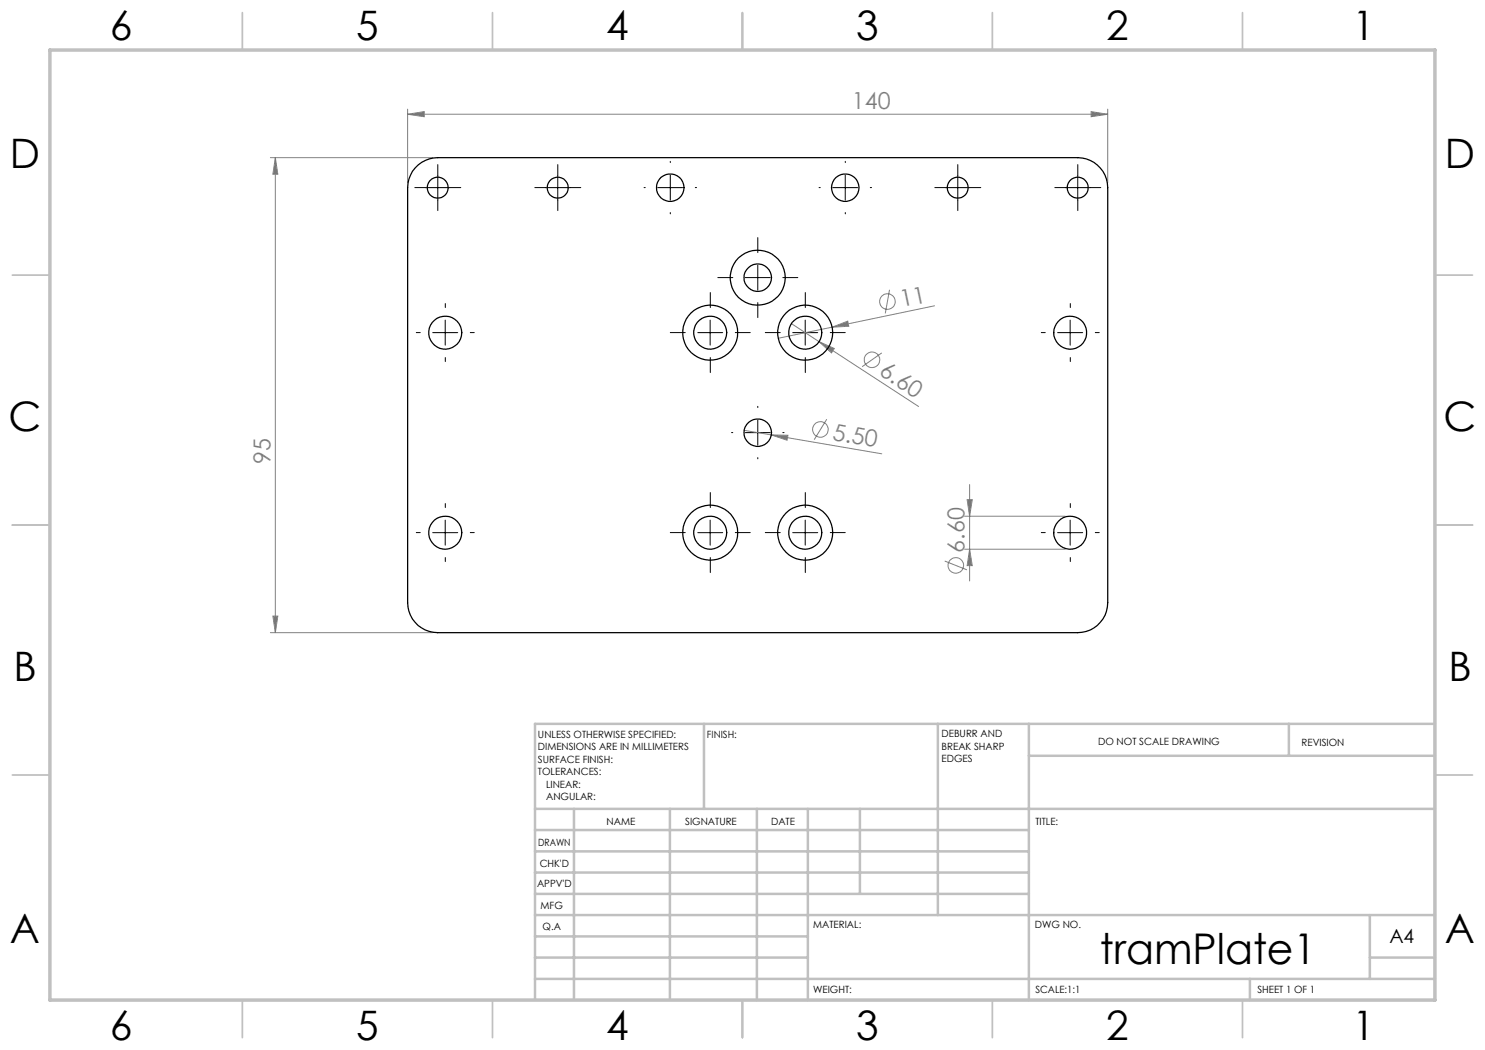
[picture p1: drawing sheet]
<svg xmlns="http://www.w3.org/2000/svg" width="297mm" height="210mm" viewBox="0 0 297 210" stroke-linecap="round" stroke-linejoin="round" font-family="sans-serif">
<g fill="none" stroke="#808080" stroke-width=".2">
<path d="M54.1 31.5h32.4M55.1 31.5l.5 3.3h-1zM55.1 31.5v95M81.5 22.9l3.3-.6v1zM81.5 21.8v14.7M81.5 22.9h140M218.2 22.3l3.3 .6-3.3 .4zM221.5 21.8v14.7M177.9 58l-.8 4.7M158.3 64.7l5.5 3.6M163.8 68.3l3.1 1.4-.6 .9zM163.8 68.3l19.9 13"/>
<path d="M166.4 65.4l3.1-1.2 .3 1.1zM166.4 65.4l-10.8 2.3M176.4 70.6l-4 2.7M186.9 61.2l-20.5 4.2M148.8 86.1l5.5 .9M154.3 87l3.3 .1-.2 .9zM154.3 87l22.1 3.8M165.3 83.8l-2.5 4.1M193.4 99.9h1.1l-.6 3.3zM193.9 96.9v19.3M188.9 112.2l4.5 1.8M192.9 103.2h20.1"/>
<path d="M192.9 109.8h20.1M193.9 109.8l.6 3.3h-1.1zM54.1 126.5h32.4M54.6 123.2h1l-.5 3.3z"/>
<circle cx="174.4" cy="72" r="1.56"/>
<circle cx="177.5" cy="60.3" r="1.56"/>
<circle cx="164.1" cy="85.9" r="1.57"/>
<circle cx="191.2" cy="113.1" r="1.55"/>
</g>
<g fill="none" stroke="#000" stroke-width=".2" stroke-dasharray="15.2 1.3 1.3 1.3">
<path d="M85.1 37.5h-2.1M87.6 35v-2.1M90.1 37.5h2.1M109.1 37.5h-2.1M111.6 35v-2.1M114.1 37.5h2.1M129.1 37.5h-.3M134.1 32.5v-.2M139.1 37.5h.2M164.1 37.5h-.3M169.1 32.5v-.2M174.1 37.5h.2"/>
<path d="M189.1 37.5h-2.1M191.6 35v-2.1M194.1 37.5h2.1M213.1 37.5h-2.1M215.6 35v-2.1M218.1 37.5h2.1M87.6 40v2.1M111.6 40v2.1M134.1 42.5v.3M146.6 55.5h-3M151.6 50.5v-3M156.6 55.5h3"/>
<path d="M169.1 42.5v.3M191.6 40v2.1M215.6 40v2.1M84.1 66.5h-.8M89.1 61.5v-.8M89.1 71.5v.8M94.1 66.5h.8M137.1 66.5h-3M142.1 61.5v-3M142.1 71.5v3M147.1 66.5h3M151.6 60.5v3"/>
<path d="M156.1 66.5h-3M161.1 61.5v-3M161.1 71.5v3M166.1 66.5h3M209.1 66.5h-.8M214.1 61.5v-.8M214.1 71.5v.8M219.1 66.5h.8M146.6 86.5h-.3M151.6 81.5v-.2M151.6 91.5v.3M156.6 86.5h.2"/>
<path d="M84.1 106.5h-.8M89.1 101.5v-.8M89.1 111.5v.8M94.1 106.5h.8M137.1 106.5h-3M142.1 101.5v-3M142.1 111.5v3M147.1 106.5h3M156.1 106.5h-3M161.1 101.5v-3M161.1 111.5v3M166.1 106.5h3"/>
<path d="M209.1 106.5h-.8M214.1 101.5v-.8M214.1 111.5v.8M219.1 106.5h.8"/>
</g>
<g fill="none" stroke="#000" stroke-width=".2">
<path d="M85.1 37.5h4.9M87.6 35v5M109 37.5h5.1M111.5 35v5M131.6 37.5h4.9M134.1 35v5M166.5 37.5h5.1M169.1 35v5M189.1 37.5h4.9M191.6 35v5M213 37.5h5.1M215.5 35v5"/>
<path d="M149 55.5h5.1M151.6 53v5M86.5 66.5h5M89 64v5M139.6 66.5h4.9M142 64v5M158.5 66.5h5M161 64v5M211.5 66.5h5M214 64v5M149 86.5h5.1M151.6 84v5"/>
<path d="M86.5 106.5h5M89 104v5M139.6 106.5h4.9M142 104v5M158.5 106.5h5M161 104v5M211.5 106.5h5M214 104v5"/>
</g>
<g fill="none" stroke="#c0c0c0" stroke-width=".35">
<path d="M48.5 2.5v7.5M98.5 2.5v7.5M148.5 2.5v7.5M198.5 2.5v7.5M248.5 2.5v7.5M2.5 55h7.5M287 55h7.5M2.5 105h7.5M287 105h7.5M2.5 155h7.5M287 155h7.5M48.5 200v7.5"/>
<path d="M98.5 200v7.5M148.5 200v7.5M198.5 200v7.5M248.5 200v7.5"/>
</g>
<g fill="none" stroke="#c0c0c0" stroke-width=".5">
<path d="M140.8 144.8v17M187.6 144.8v38.2M205.8 144.8v55.2M205.8 151.2h81.2M257.8 144.8v6.4M287 144.8h-180v55.2M107 161.8h180M107 178.8h98.8M107 174.5h98.8M107 170.3h98.8M107 166h98.8M114.8 161.8v38.2"/>
<path d="M134 161.8v38.2M151.4 161.8v38.2M161.6 161.8v38.2M172 161.8v17M107 195.8h180M107 191.5h54.6M107 187.3h54.6M107 183h180M250 195.8v4.2M274 191.5h13M274 183v12.8"/>
</g>
<path d="M10 10h277v190h-277z" fill="none" stroke="#c0c0c0" stroke-width=".7"/>
<g fill="#808080">
<path d="M166.4 65.4l3.1-1.2 .3 1.1z"/>
<path d="M163.8 68.3l3.1 1.4-.6 .9z"/>
<path d="M154.3 87l3.3 .1-.2 .9z"/>
<path d="M81.5 22.9l3.3-.6v1zM218.2 22.3l3.3 .6-3.3 .4z"/>
<path d="M55.1 31.5l.5 3.3h-1zM54.6 123.2h1l-.5 3.3zM193.4 99.9h1.1l-.6 3.3zM193.9 109.8l.6 3.3h-1.1z"/>
</g>
<g fill="none" stroke="#000" stroke-width=".25">
<path d="M83.6 33a6.3 6.3 0 0 1 4-1.5h127.9a6 6 0 0 1 6 6v83a6 6 0 0 1-6 6h-127.9a6 6 0 0 1-6.1-6v-83a6.2 6.2 0 0 1 2.1-4.5z"/>
<circle cx="87.5" cy="37.5" r="2.09"/>
<circle cx="111.5" cy="37.5" r="2.09"/>
<circle cx="134.1" cy="37.5" r="2.75"/>
<circle cx="169.1" cy="37.5" r="2.75"/>
<circle cx="191.5" cy="37.5" r="2.1"/>
<circle cx="215.5" cy="37.5" r="2.11"/>
<circle cx="151.6" cy="55.5" r="5.5"/>
<circle cx="151.6" cy="55.5" r="2.75"/>
<circle cx="89" cy="66.5" r="3.3"/>
<circle cx="142" cy="66.5" r="5.5"/>
<circle cx="142" cy="66.5" r="3.3"/>
<circle cx="161" cy="66.5" r="5.5"/>
<circle cx="161.1" cy="66.5" r="3.3"/>
<circle cx="214" cy="66.5" r="3.3"/>
<circle cx="151.6" cy="86.5" r="2.75"/>
<circle cx="89" cy="106.5" r="3.3"/>
<circle cx="142" cy="106.5" r="5.5"/>
<circle cx="142" cy="106.5" r="3.3"/>
<circle cx="161" cy="106.5" r="5.5"/>
<circle cx="161.1" cy="106.5" r="3.3"/>
<circle cx="214" cy="106.5" r="3.3"/>
</g>
<text font-size="8.5" x="220" y="192.7">tramPlate1</text>
<g font-size="8.1">
<text x="22" y="8">6</text>
<text x="71.2" y="8">5</text>
<text x="121.2" y="8">4</text>
<text x="171.3" y="8">3</text>
<text x="221.3" y="8">2</text>
<text x="270.5" y="8">1</text>
<text x="2" y="33.6">D</text>
<text x="289" y="33.6">D</text>
<text x="1.7" y="86.1">C</text>
<text x="288.7" y="86.1">C</text>
<text x="2.7" y="136.1">B</text>
<text x="289.7" y="136.1">B</text>
<text x="2" y="188.6">A</text>
<text x="289" y="188.6">A</text>
<text x="22" y="208">6</text>
<text x="71.2" y="208">5</text>
<text x="121.2" y="208">4</text>
<text x="171.3" y="208">3</text>
<text x="221.3" y="208">2</text>
<text x="270.5" y="208">1</text>
</g>
<g font-size="4.7" fill="#808080">
<text x="170.4" y="21.8">140</text>
<text x="180.4" y="61.4" transform="rotate(-12 180.4 61.4)">11</text>
<text x="175.6" y="74.8" transform="rotate(33 175.6 74.8)">6.60</text>
<text x="166.3" y="88" transform="rotate(10 166.3 88)">5.50</text>
<text x="54.1" y="92.7" transform="rotate(-90 54.1 92.7)">95</text>
<text x="192.9" y="110.5" transform="rotate(-90 192.9 110.5)">6.60</text>
</g>
<text font-size="3.9" x="277.9" y="188.5">A4</text>
<g font-size="2">
<text x="107.6" y="147.6">UNLESS OTHERWISE SPECIFIED:</text>
<text x="141.4" y="147.6">FINISH:</text>
<text x="188.3" y="147.5">DEBURR AND</text>
<text x="188.3" y="150">BREAK SHARP</text>
<text x="219.6" y="149">DO NOT SCALE DRAWING</text>
<text x="260.3" y="149.2">REVISION</text>
<text x="107.6" y="150.1">DIMENSIONS ARE IN MILLIMETERS</text>
<text x="107.6" y="152.6">SURFACE FINISH:</text>
<text x="107.6" y="155.1">TOLERANCES:</text>
<text x="188.3" y="152.5">EDGES</text>
<text x="109.2" y="157.6">LINEAR:</text>
<text x="109.2" y="160.1">ANGULAR:</text>
<text x="121.3" y="165">NAME</text>
<text x="137" y="164.9">SIGNATURE</text>
<text x="154.2" y="164.9">DATE</text>
<text x="207.1" y="164.9">TITLE:</text>
<text x="107.6" y="169.1">DRAWN</text>
<text x="107.9" y="173.3">CHK'D</text>
<text x="107.4" y="177.4">APPV'D</text>
<text x="108.1" y="181.8">MFG</text>
<text x="108.5" y="186">Q.A</text>
<text x="162.6" y="185.5">MATERIAL:</text>
<text x="207" y="185.5">DWG NO.</text>
<text x="162.6" y="198.5">WEIGHT:</text>
<text x="207.1" y="198.6">SCALE:1:1</text>
<text x="251.5" y="198.6">SHEET 1 OF 1</text>
</g>
</svg>
